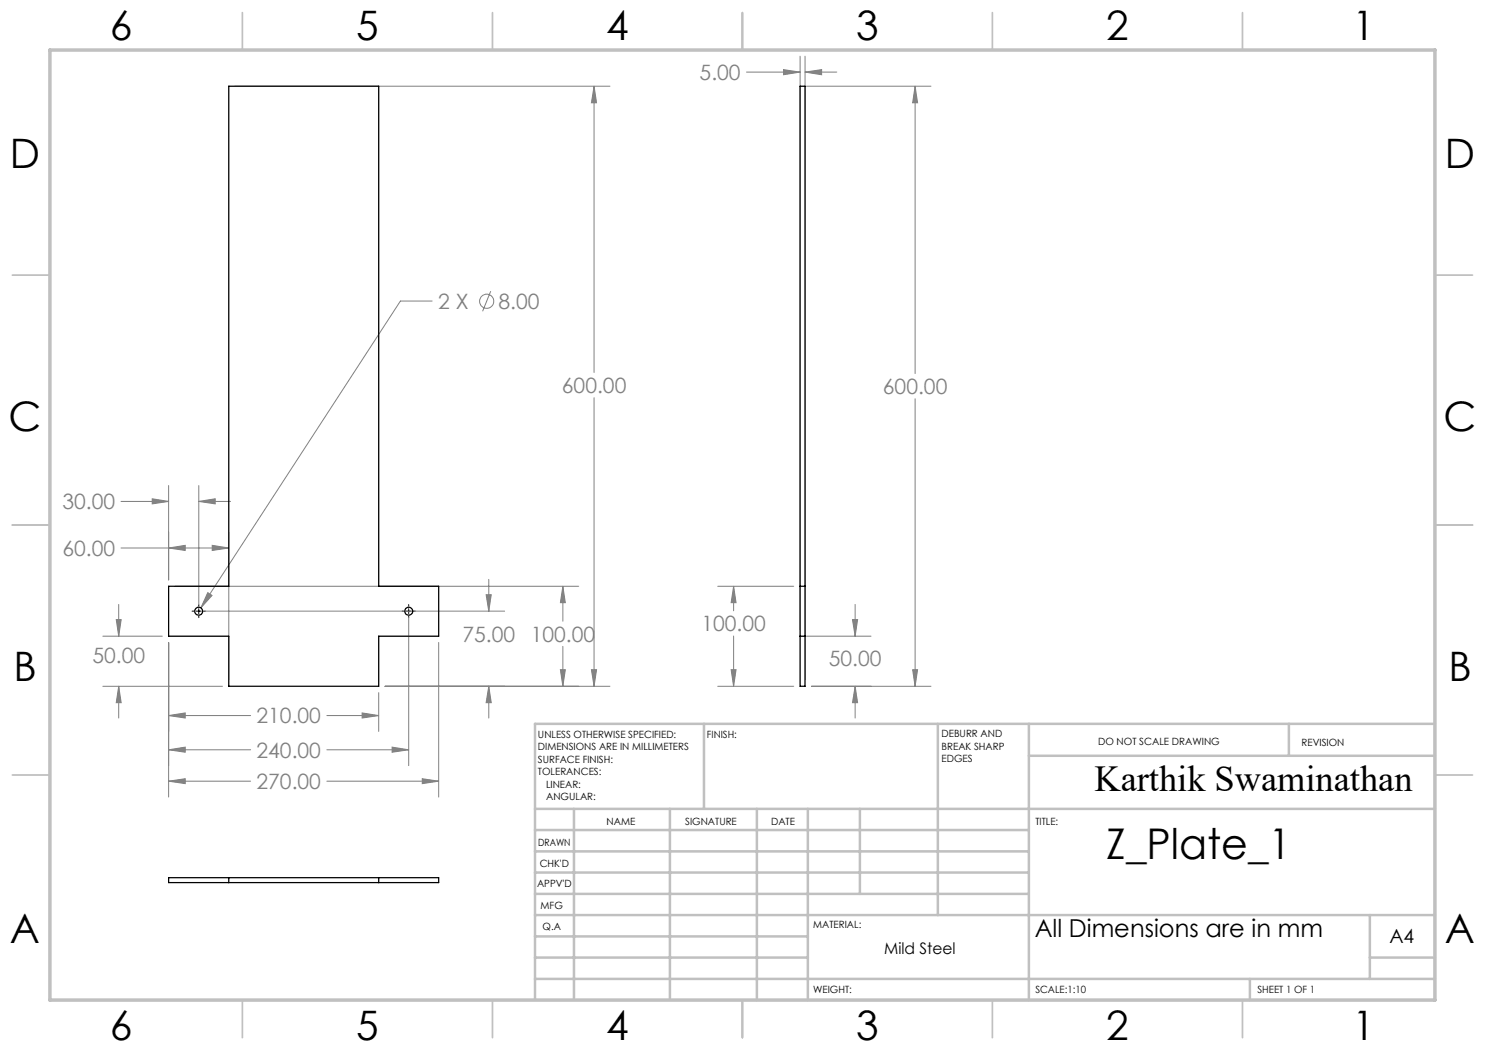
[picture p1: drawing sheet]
<svg xmlns="http://www.w3.org/2000/svg" width="297mm" height="210mm" viewBox="0 0 297 210" stroke-linecap="round" stroke-linejoin="round" font-family="sans-serif">
<g fill="none" stroke="#808080" stroke-width=".2">
<path d="M47 17.2h75M118.8 17.2l.5 3.4h-1zM118.8 17.2v57.3M149.3 14.4h10.7M156.7 13.9l3.3 .5-3.3 .5zM160 11.2v114.8M161 14.4l3.3-.5v1zM161 11.2v124.8M161 14.4h6.4M161.3 17.2h24.9M183 17.2l.5 3.4h-1zM183 17.2v57.5"/>
<path d="M98.1 58.2l-1.6 4.1M86.4 60.2h-6.3l-39.9 61.4M118.8 79.5v57.8M183 79.8v57.5M30.4 99.8l3.3 .5-3.3 .5zM33.7 97.1v18.9M39.8 97.1v23.9M24.2 100.3h9.5M24.2 109.6h21.6M33.7 109.6l3.3-.5v1zM35 117.3h80.7M39.8 100.3l3.2-.5v1z"/>
<path d="M39.8 100.3h6.3M41.6 118.5l.8 .6-2.2 2.5zM42.4 109.1l3.4 .5-3.4 .5zM45.8 106.4v29.6M97.2 118.9h1l-.4 3.3zM97.8 115.9v6.3M112.6 117.3l.5 3.2h-1zM112.6 117.3v6.9M143.5 117.3h15.2M146.7 117.3l.5 3.2h-1zM146.7 117.3v4.9M20.6 137.3h23.9"/>
<path d="M20.6 127.2h11.9M23.2 123.9h1l-.5 3.3zM23.7 137.3l.5 3.2h-1zM23.7 120.9v6.3M23.7 137.3v6.3M33.7 128.5v30.9M41 122.2h59.9M75.7 138.5v7.8M77 137.3h45M81.7 123.5v29.6M87.7 128.5v30.9M97.8 137.3l.4 3.2h-1z"/>
<path d="M97.8 137.3v6.3M112.1 133.9h1l-.5 3.4zM112.6 129.3v8M118.3 133.9h1l-.5 3.4zM143.5 137.3h15.2M146.2 133.9h1l-.5 3.4zM146.7 127.2v10.1M161.3 127.2h12.9M162.3 137.3h23.9M170.5 123.9h1l-.5 3.3zM171 137.3l.5 3.2h-1zM171 120.9v6.3"/>
<path d="M171 137.3v6.3M182.5 133.9h1l-.5 3.4zM33.7 143.1l3.3-.5v1zM33.7 150l3.3-.6v1.1zM33.7 156.2l3.3-.5v1zM33.7 143.1h16.4M33.7 150h16.4M33.7 156.2h16.4M65.4 143.1h10.3M65.4 150h16.3M65.4 156.2h22.3M72.4 142.6l3.3 .5-3.3 .5z"/>
<path d="M78.4 149.4l3.3 .6-3.3 .5zM84.5 155.7l3.2 .5-3.2 .5z"/>
<circle cx="97.3" cy="60.3" r="1.41"/>
</g>
<path d="M38.4 122.2h.3M39.2 122.2h1.1M39.8 120.9v.3M39.8 121.7v1.1M39.8 123.3v.2M40.7 122.2h.4M80.4 122.2h.3M81.2 122.2h1M81.7 120.9v.3M81.7 121.7v1.1M81.7 123.3v.2M82.8 122.2h.2" fill="none" stroke="#000" stroke-width=".2"/>
<g fill="none" stroke="#c0c0c0" stroke-width=".35">
<path d="M48.5 2.5v7.5M98.5 2.5v7.5M148.5 2.5v7.5M198.5 2.5v7.5M248.5 2.5v7.5M2.5 55h7.5M287 55h7.5M2.5 105h7.5M287 105h7.5M2.5 155h7.5M287 155h7.5M48.5 200v7.5"/>
<path d="M98.5 200v7.5M148.5 200v7.5M198.5 200v7.5M248.5 200v7.5"/>
</g>
<g fill="none" stroke="#c0c0c0" stroke-width=".5">
<path d="M140.8 144.8v17M187.6 144.8v38.2M205.8 144.8v55.2M205.8 151.2h81.2M257.8 144.8v6.4M287 144.8h-180v55.2M107 161.8h180M107 178.8h98.8M107 174.5h98.8M107 170.3h98.8M107 166h98.8M114.8 161.8v38.2"/>
<path d="M134 161.8v38.2M151.4 161.8v38.2M161.6 161.8v38.2M172 161.8v17M107 195.8h180M107 191.5h54.6M107 187.3h54.6M107 183h180M250 195.8v4.2M274 191.5h13M274 183v12.8"/>
</g>
<path d="M10 10h277v190h-277z" fill="none" stroke="#c0c0c0" stroke-width=".7"/>
<path d="M30.4 99.8l3.3 .5-3.3 .5zM39.8 100.3l3.2-.5v1zM33.7 109.6l3.3-.5v1zM42.4 109.1l3.4 .5-3.4 .5zM33.7 143.1l3.3-.5v1zM72.4 142.6l3.3 .5-3.3 .5zM33.7 150l3.3-.6v1.1zM78.4 149.4l3.3 .6-3.3 .5zM33.7 156.2l3.3-.5v1zM84.5 155.7l3.2 .5-3.2 .5zM23.7 137.3l.5 3.2h-1zM23.2 123.9h1l-.5 3.3zM97.8 137.3l.4 3.2h-1zM97.2 118.9h1l-.4 3.3zM112.1 133.9h1l-.5 3.4zM112.6 117.3l.5 3.2h-1zM118.3 133.9h1l-.5 3.4zM118.8 17.2l.5 3.4h-1zM41.6 118.5l-1.4 3.1 2.2-2.5zM156.7 13.9l3.3 .5-3.3 .5zM161 14.4l3.3-.5v1zM171 137.3l.5 3.2h-1zM170.5 123.9h1l-.5 3.3zM146.2 133.9h1l-.5 3.4zM146.7 117.3l.5 3.2h-1zM182.5 133.9h1l-.5 3.4zM183 17.2l.5 3.4h-1z" fill="#808080"/>
<g fill="none" stroke="#000" stroke-width=".25">
<path d="M45.8 17.2h29.9v100.1h12v9.9h-12v10.1h-29.9v-10.1h-12.1v-9.9h12.1zM160 17.2h1v120.1h-1zM160 117.3h1M160 127.2h1M33.7 175.5h54v1h-54zM45.8 175.5v1M75.7 175.5v1"/>
<circle cx="39.7" cy="122.2" r=".8"/>
<circle cx="81.8" cy="122.2" r=".8"/>
</g>
<text font-size="8.5" x="221.2" y="171.8">Z_Plate_1</text>
<g font-size="8.1">
<text x="22" y="8">6</text>
<text x="71.2" y="8">5</text>
<text x="121.2" y="8">4</text>
<text x="171.3" y="8">3</text>
<text x="221.3" y="8">2</text>
<text x="270.5" y="8">1</text>
<text x="2" y="33.6">D</text>
<text x="289" y="33.6">D</text>
<text x="1.7" y="86.1">C</text>
<text x="288.7" y="86.1">C</text>
<text x="2.7" y="136.1">B</text>
<text x="289.7" y="136.1">B</text>
<text x="2" y="188.6">A</text>
<text x="289" y="188.6">A</text>
<text x="22" y="208">6</text>
<text x="71.2" y="208">5</text>
<text x="121.2" y="208">4</text>
<text x="171.3" y="208">3</text>
<text x="221.3" y="208">2</text>
<text x="270.5" y="208">1</text>
</g>
<text font-size="7.3" x="218.9" y="158.1">Karthik Swaminathan</text>
<text font-size="4.9" x="207" y="187.3">All Dimensions are in mm</text>
<g font-size="4.2" fill="#808080">
<text x="139.9" y="16">5.00</text>
<text x="87.6" y="61.8">2 X</text>
<text x="99.7" y="61.8">8.00</text>
<text x="112.4" y="78.6">600.00</text>
<text x="176.6" y="78.8">600.00</text>
<text x="12.5" y="101.9">30.00</text>
<text x="12.5" y="111.2">60.00</text>
<text x="92.5" y="128.3">75.00</text>
<text x="106.1" y="128.3">100.00</text>
<text x="140.3" y="126.3">100.00</text>
<text x="18.5" y="132.6">50.00</text>
<text x="165.8" y="133.2">50.00</text>
<text x="51.3" y="144.7">210.00</text>
<text x="51.3" y="151.5">240.00</text>
<text x="51.3" y="157.8">270.00</text>
</g>
<text font-size="3.9" x="277.9" y="188.5">A4</text>
<text font-size="3.2" x="176.8" y="190.9">Mild Steel</text>
<g font-size="2">
<text x="107.6" y="147.6">UNLESS OTHERWISE SPECIFIED:</text>
<text x="141.4" y="147.6">FINISH:</text>
<text x="188.3" y="147.5">DEBURR AND</text>
<text x="188.3" y="150">BREAK SHARP</text>
<text x="219.6" y="149">DO NOT SCALE DRAWING</text>
<text x="260.3" y="149.2">REVISION</text>
<text x="107.6" y="150.1">DIMENSIONS ARE IN MILLIMETERS</text>
<text x="107.6" y="152.6">SURFACE FINISH:</text>
<text x="107.6" y="155.1">TOLERANCES:</text>
<text x="188.3" y="152.5">EDGES</text>
<text x="109.2" y="157.6">LINEAR:</text>
<text x="109.2" y="160.1">ANGULAR:</text>
<text x="121.3" y="165">NAME</text>
<text x="137" y="164.9">SIGNATURE</text>
<text x="154.2" y="164.9">DATE</text>
<text x="207.1" y="164.9">TITLE:</text>
<text x="107.6" y="169.1">DRAWN</text>
<text x="107.9" y="173.3">CHK'D</text>
<text x="107.4" y="177.4">APPV'D</text>
<text x="108.1" y="181.8">MFG</text>
<text x="108.5" y="186">Q.A</text>
<text x="162.6" y="185.5">MATERIAL:</text>
<text x="162.6" y="198.5">WEIGHT:</text>
<text x="207.1" y="198.6">SCALE:1:10</text>
<text x="251.5" y="198.6">SHEET 1 OF 1</text>
</g>
</svg>
